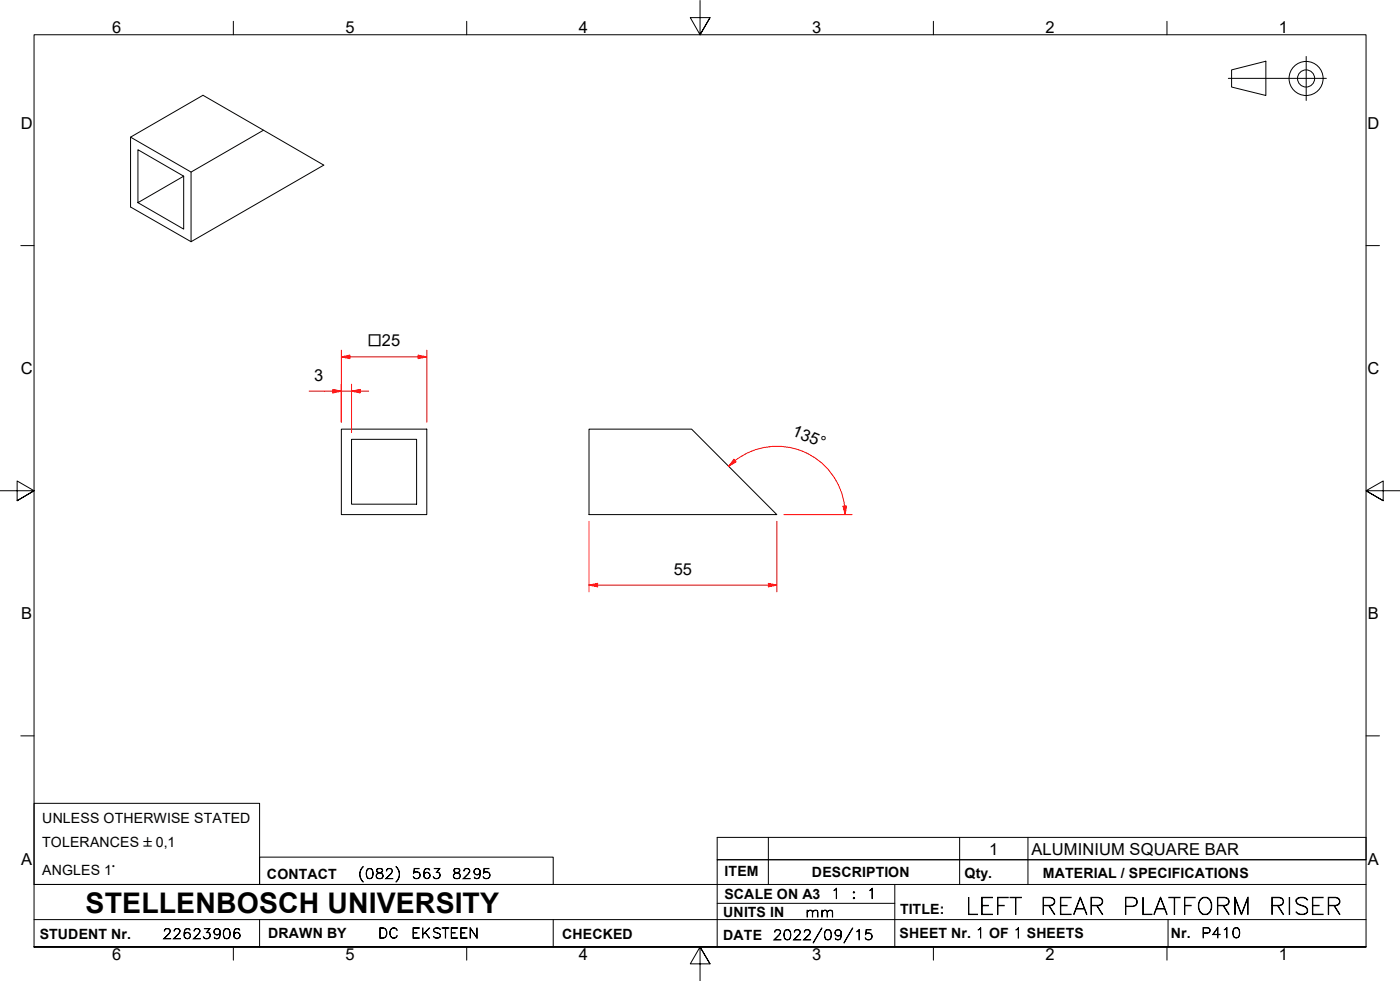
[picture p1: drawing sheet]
<svg xmlns="http://www.w3.org/2000/svg" width="410mm" height="287mm" viewBox="0 0 410 287" stroke-linecap="round" stroke-linejoin="round" font-family="sans-serif">
<!-- layer: Visible Edges(ISO) -->
<path d="M77.2 38.1l-21.3 12.3v20.4l38.9-22.5-35.4-20.4-21.2 12.2v20.5l17.7 10.2M38.2 40.1l17.7 10.3M53.8 51.6l-13.4-7.8v15.5l13.4-7.7v15.5l-13.4-7.8M99.9 125.6h25.1v25h-25.1zM102.9 128.6h19.1v19h-19.1zM172.5 125.6h30l25 25h-55z" fill="none" stroke="#000" stroke-width=".29"/>
<!-- layer: Symbols(ISO) -->
<path d="M210 245.1h190v6.6h-190zM225 245.1v6.6M281 245.1v6.6M301 245.1v6.6" fill="none" stroke="#000" stroke-width=".29"/>
<!-- layer: Border_0 -->
<g fill="none" stroke="#000" stroke-width=".29">
<path d="M68.3 6.2v4M136.7 6.2v4M205 .1v10.1l-2.9-5h5.8l-2.9 5 2.9-5M273.3 6.2v4M341.7 6.2v4M6.1 71.9h3.9M400 71.9h3.9M0 143.7h10l-5-2.9v5.8l5-2.9-5 2.9M410 143.7h-10l5-2.9v5.8l-5-2.9 5 2.9M6.1 215.4h3.9M400 215.4h3.9M10 277.2v-267h390v267h-390h390"/>
<path d="M68.3 277.2v3.9M136.7 277.2v3.9M273.3 277.2v3.9M341.7 277.2v3.9M207.9 282.1l-2.9-4.9 2.9 4.9h-5.8l2.9-4.9v10"/>
</g>
<!-- layer: Sketch Geometry(ISO) -->
<g fill="none" stroke="#000" stroke-width=".29">
<path d="M382.5 16.5v12.9M359.7 22.9h28.7M360.6 20.5l10-2.6v10.1l-10-2.5zM10 235.2h66v23.7h-66zM10 258.9h390M76 250.9h86v8h-86zM225 251.7v7.2M262 258.9v18.3M281 251.7v7.2M301 251.7v7.2M400 251.7h-190v25.5M10 277.2h390"/>
<path d="M10 269.2h390M76 269.2v8M162 269.2v8M210 264.4h52M342 269.2v8"/>
<circle cx="382.4" cy="23" r="5"/>
<circle cx="382.4" cy="23" r="2.51"/>
</g>
<!-- layer: Dimensions(ISO) -->
<path d="M225 171.3h2.5" fill="none" stroke="#f00" stroke-width=".29"/>
<path d="M225 170.8l2.5 .5-2.5 .5z" fill-rule="evenodd" fill="#f00"/>
<path d="M172.5 171.3h2.5M225 170.8l2.5 .5-2.5 .5z" fill="none" stroke="#f00" stroke-width=".29"/>
<path d="M172.5 171.3l2.5-.5v1z" fill-rule="evenodd" fill="#f00"/>
<path d="M97.5 114.5h2.4M172.5 152.6v20.6M227.5 152.6v20.6M172.5 171.3l2.5-.5v1zM175 171.3h50" fill="none" stroke="#f00" stroke-width=".29"/>
<path d="M97.5 114l2.4 .5-2.4 .5z" fill-rule="evenodd" fill="#f00"/>
<path d="M97.5 114l2.4 .5-2.4 .5zM102.9 114.5h2.6" fill="none" stroke="#f00" stroke-width=".29"/>
<path d="M102.9 114.5l2.6-.5v1z" fill-rule="evenodd" fill="#f00"/>
<path d="M90.5 114.5h7M99.9 114.5h3M99.9 112.5v11.1M99.9 104.5h2.5M102.9 114.5l2.6-.5v1zM102.9 112.5v14.1M105.5 114.5h2.4" fill="none" stroke="#f00" stroke-width=".29"/>
<path d="M99.9 104.5l2.5-.5v1z" fill-rule="evenodd" fill="#f00"/>
<path d="M99.9 104.5l2.5-.5v1zM122.4 104.5h2.6" fill="none" stroke="#f00" stroke-width=".29"/>
<path d="M122.4 104l2.6 .5-2.6 .5z" fill-rule="evenodd" fill="#f00"/>
<path d="M99.9 102.5v21.1M102.4 104.5h20M122.4 104l2.6 .5-2.6 .5zM125 102.5v21.1M215.2 134.8l-1.8 1.7" fill="none" stroke="#f00" stroke-width=".29"/>
<path d="M214.9 134.4l.6 .8-2.1 1.3z" fill-rule="evenodd" fill="#f00"/>
<path d="M214.9 134.4l.6 .8-2.1 1.3zM247.3 148.1l.2 2.5" fill="none" stroke="#f00" stroke-width=".29"/>
<path d="M246.8 148.2l1-.1-.3 2.5z" fill-rule="evenodd" fill="#f00"/>
<path d="M215.2 134.8a20 20 0 0 1 32.1 13.3M229.5 150.6h20M246.8 148.2l1-.1-.3 2.5z" fill="none" stroke="#f00" stroke-width=".29"/>
<text font-size="8.3" x="25.1" y="267.2">STELLENBOSCH UNIVERSITY</text>
<g font-size="6.7">
<text x="282.6" y="267.7">LEFT</text>
<text x="304.5" y="267.7">REAR</text>
<text x="328.6" y="267.7">PLATFORM</text>
<text x="371.5" y="267.7">RISER</text>
</g>
<g font-size="4.8">
<text x="32.8" y="9.7">6</text>
<text x="101.2" y="9.7">5</text>
<text x="169.5" y="9.7">4</text>
<text x="237.8" y="9.7">3</text>
<text x="306.1" y="9.7">2</text>
<text x="374.5" y="9.7">1</text>
<text x="6.1" y="37.8">D</text>
<text x="400.4" y="37.8">D</text>
<text x="6.1" y="109.6">C</text>
<text x="92" y="111.5">3</text>
<text x="400.4" y="109.6">C</text>
<text x="231.6" y="127.4" transform="rotate(23 231.6 127.4)">135°</text>
<text x="197.3" y="168.2">55</text>
<text x="6.2" y="181.3">B</text>
<text x="400.5" y="181.3">B</text>
<text x="289.6" y="250.1">1</text>
<text x="302" y="250.2">ALUMINIUM SQUARE BAR</text>
<text x="6.2" y="253.1">A</text>
<text x="400.5" y="253.1">A</text>
<text x="32.8" y="281.1">6</text>
<text x="101.2" y="281.1">5</text>
<text x="169.5" y="281.1">4</text>
<text x="237.8" y="281.1">3</text>
<text x="306.1" y="281.1">2</text>
<text x="374.5" y="281.1">1</text>
</g>
<text font-size="4.6" x="107.7" y="101.4">□25</text>
<g font-size="4.1">
<text x="12.4" y="240.9">UNLESS OTHERWISE STATED</text>
<text x="12.4" y="247.9">TOLERANCES ±0,1</text>
<text x="12.4" y="256">ANGLES 1°</text>
<text x="78.2" y="257.2">CONTACT</text>
<text x="212.2" y="256.5">ITEM</text>
<text x="237.7" y="256.7">DESCRIPTION</text>
<text x="282.4" y="256.9">Qty.</text>
<text x="305.4" y="256.9">MATERIAL / SPECIFICATIONS</text>
<text x="212.1" y="263">SCALE ON A3</text>
<text x="211.8" y="268.4">UNITS IN</text>
<text x="263.5" y="267.7">TITLE:</text>
<text x="11.6" y="274.8">STUDENT Nr.</text>
<text x="78.5" y="274.6">DRAWN BY</text>
<text x="164.6" y="274.8">CHECKED</text>
<text x="211.8" y="275.1">DATE</text>
<text x="263.4" y="274.6">SHEET Nr. 1 OF 1 SHEETS</text>
<text x="342.8" y="274.5">Nr.</text>
</g>
<g font-size="4">
<text x="104.8" y="257.2">(082)</text>
<text x="120.6" y="257.2">563</text>
<text x="132.3" y="257.2">8295</text>
<text x="243.3" y="263">1</text>
<text x="249.3" y="263">:</text>
<text x="253.8" y="263">1</text>
<text x="235.8" y="268.4">mm</text>
<text x="47.6" y="274.8">22623906</text>
<text x="110.7" y="274.6">DC</text>
<text x="120.4" y="274.6">EKSTEEN</text>
<text x="226.3" y="275.1">2022/09/15</text>
<text x="351.7" y="274.5">P410</text>
</g>
</svg>
